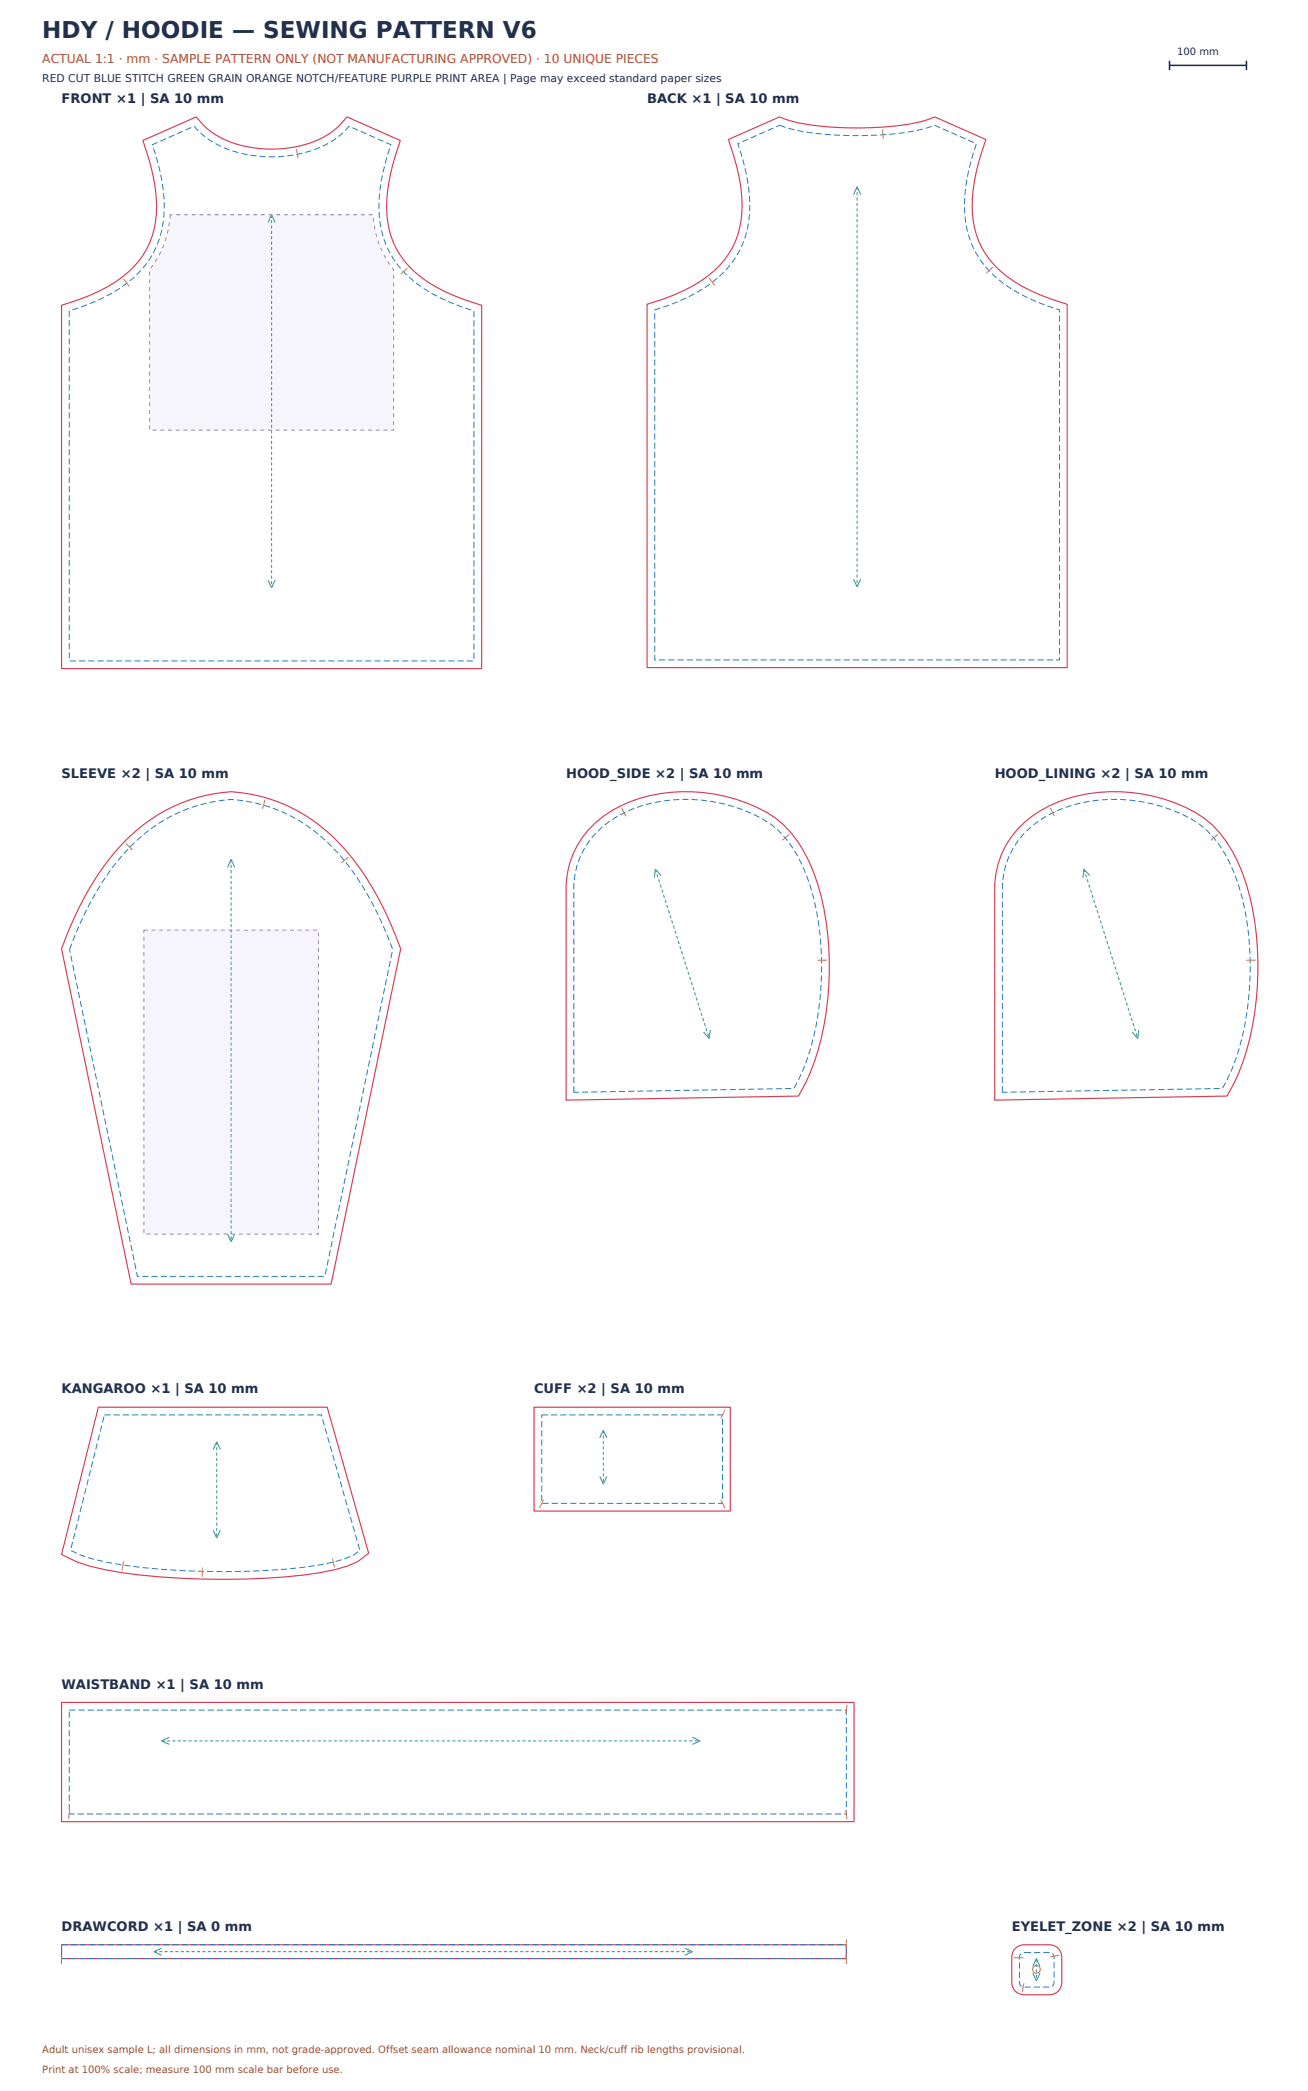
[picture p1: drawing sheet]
<svg xmlns="http://www.w3.org/2000/svg" width="1700mm" height="2718mm" viewBox="0 0 1700 2718" stroke-linecap="round" stroke-linejoin="round" font-family="sans-serif">
<path d="M186 183l69-31a112 112 0 0 0 82 41 137 137 0 0 0 100-26l14-15 69 31a237 237 0 0 0-17 96 109 109 0 0 0 54 88 248 248 0 0 0 69 30v472h-546v-472a223 223 0 0 0 87-44 110 110 0 0 0 36-94 277 277 0 0 0-17-76zM947 181l66-29a259 259 0 0 0 93 14 333 333 0 0 0 100-11l9-3 66 29a237 237 0 0 0-17 97 109 109 0 0 0 54 88 248 248 0 0 0 69 30v472h-546v-472a223 223 0 0 0 87-44 110 110 0 0 0 36-94 277 277 0 0 0-17-77zM766 1078a168 168 0 0 1 120-49 212 212 0 0 1 122 35 163 163 0 0 1 55 85 392 392 0 0 1-10 245l-15 31-302 5v-281a114 114 0 0 1 30-71zM1323 1078a168 168 0 0 1 120-49 212 212 0 0 1 122 35 163 163 0 0 1 55 85 392 392 0 0 1-10 245l-15 31-302 5v-281a114 114 0 0 1 30-71zM162 1094a210 210 0 0 1 138-65 214 214 0 0 1 155 83 414 414 0 0 1 66 121l-91 436h-260l-90-436a384 384 0 0 1 82-139zM128 1829h297l54 190-14 11a212 212 0 0 1-70 17 956 956 0 0 1-259-7l-19-4-17-6-20-9zM694 1829h255v135h-255zM80 2213h1030v155h-1030zM80 2528h1020v18h-1020zM1320 2533l4-3 6-2h33a16 16 0 0 1 17 17v31a16 16 0 0 1-17 17h-31a16 16 0 0 1-17-17v-33l2-6z" fill="none" stroke="#d83b55" stroke-width="1.5" stroke-linecap="butt"/>
<path d="M198 188l54-24a122 122 0 0 0 84 39 147 147 0 0 0 107-28l11-11 54 24a207 207 0 0 0-12 112 125 125 0 0 0 66 82 269 269 0 0 0 54 22v455h-526v-455a203 203 0 0 0 92-51 121 121 0 0 0 31-95 268 268 0 0 0-15-70zM959 187l54-24a309 309 0 0 0 109 13 290 290 0 0 0 93-13l54 24a207 207 0 0 0-12 112 125 125 0 0 0 66 81 269 269 0 0 0 54 23v455h-526v-455a203 203 0 0 0 92-51 121 121 0 0 0 31-95 268 268 0 0 0-15-70zM773 1085a158 158 0 0 1 113-46 202 202 0 0 1 116 33 153 153 0 0 1 51 80 382 382 0 0 1-9 238l-12 25-286 5v-270a104 104 0 0 1 27-65zM1330 1085a158 158 0 0 1 113-46 202 202 0 0 1 116 33 153 153 0 0 1 51 80 382 382 0 0 1-9 238l-12 25-286 5v-270a104 104 0 0 1 27-65zM169 1101a200 200 0 0 1 131-62 204 204 0 0 1 147 79 400 400 0 0 1 63 116l-88 425h-243l-89-425a372 372 0 0 1 79-133zM136 1839h282l50 176-8 6a202 202 0 0 1-67 16 947 947 0 0 1-255-6l-19-5-15-5-12-6zM704 1839h235v115h-235zM90 2223h1010v135h-1010zM80 2528h1020v18h-1020zM1327 2540l4-2h32a6 6 0 0 1 7 7v31a6 6 0 0 1-7 7h-31a6 6 0 0 1-7-7v-32z" fill="none" stroke="#267bbd" stroke-width="1.3" stroke-dasharray="8 4" stroke-linecap="butt"/>
<path d="M1114 243v520M353 279v485M300 1117v497M784 1859v70M282 1874v125M210 2263h700M200 2537h700M1347 2546v29" fill="none" stroke="#2e9b74" stroke-width="1.3" stroke-dasharray="4 3" stroke-linecap="butt"/>
<g fill="#000" stroke="#2e9b74" stroke-width="1.3" stroke-linecap="butt">
<path d="M1114 243l5 10zM1114 243l-5 10zM353 279l5 10zM353 279l-5 10zM348 754l5 10zM358 754l-5 10zM1109 753l5 10zM1119 753l-5 10zM300 1117l5 10zM300 1117l-4 10zM852 1130l7 8zM852 1130l-2 11z"/>
<path d="M1409 1130l7 8zM1409 1130l-2 11zM914 1342l8 8zM923 1339l-1 11zM1471 1342l8 8zM1480 1339l-1 11zM296 1604l4 10zM305 1604l-5 10zM784 1859l5 10zM784 1859l-4 10zM282 1874l4 10zM282 1874l-5 10z"/>
<path d="M780 1919l4 10zM789 1919l-5 10zM277 1989l5 10zM286 1989l-4 10zM210 2263l10-5zM210 2263l10 4zM900 2267l10-4zM900 2258l10 5zM200 2537l10-5zM200 2537l10 4zM890 2541l10-4zM890 2532l10 5z"/>
<path d="M1347 2546l5 10zM1347 2546l-5 10zM1342 2565l5 10zM1352 2565l-5 10z"/>
</g>
<path d="M852 1130l70 220zM1409 1130l70 220z" fill="#000" stroke="#2e9b74" stroke-width="1.3" stroke-dasharray="4 3" stroke-linecap="butt"/>
<g fill="#000" stroke="#e1942e" stroke-width="1.3" stroke-linecap="butt">
<path d="M1147 168l1 12zM385 194l3 12zM521 357l9-9zM1282 355l9-8zM161 363l7 9zM922 361l7 10zM344 1040l-3 11zM808 1050l5 11zM1365 1050l5 11zM1017 1092l9-7zM1574 1092l9-7zM164 1096l8 9z"/>
<path d="M444 1122l9-8zM1063 1248h12zM1620 1248h12zM942 1833l-5 11zM706 1950l-5 10zM937 1950l5 10zM160 2029l-1 12zM263 2038v12zM432 2026l3 11zM1101 2216l-2 12zM91 2353l-2 12zM1099 2353l2 12z"/>
<path d="M1100 2521v12zM80 2541v12zM1100 2541v12zM1318 2545h12zM1365 2544l12-3zM1331 2578l-3 12z"/>
</g>
<circle cx="1347" cy="2560" r="5" fill="none" stroke="#e1942e" stroke-width="1.4" stroke-linecap="butt"/>
<path d="M1520 79v12M1620 79v12M1520 85h100" fill="none" stroke="#202d4a" stroke-width="2" stroke-linecap="butt"/>
<path d="M221 279h264a125 125 0 0 0 27 72v208h-318v-208a124 124 0 0 0 27-72zM187 1209h227v395h-227z" fill="none" stroke="#8d6ad6" stroke-width="1.3" stroke-dasharray="5 5" stroke-linecap="butt"/>
<text font-size="30" fill="#21314c" x="55" y="49">HDY / HOODIE — SEWING PATTERN V6</text>
<g font-size="17" fill="#21314c">
<text x="80" y="134">FRONT ×1 | SA 10 mm</text>
<text x="841" y="134">BACK ×1 | SA 10 mm</text>
<text x="80" y="1011">SLEEVE ×2 | SA 10 mm</text>
<text x="736" y="1011">HOOD_SIDE ×2 | SA 10 mm</text>
<text x="1293" y="1011">HOOD_LINING ×2 | SA 10 mm</text>
<text x="80" y="1811">KANGAROO ×1 | SA 10 mm</text>
<text x="694" y="1811">CUFF ×2 | SA 10 mm</text>
<text x="80" y="2195">WAISTBAND ×1 | SA 10 mm</text>
<text x="80" y="2510">DRAWCORD ×1 | SA 0 mm</text>
<text x="1315" y="2510">EYELET_ZONE ×2 | SA 10 mm</text>
</g>
<text font-size="16" fill="#af4d12" x="55" y="82">ACTUAL 1:1 · mm · SAMPLE PATTERN ONLY (NOT MANUFACTURING APPROVED) · 10 UNIQUE PIECES</text>
<text font-size="14" fill="#21314c" x="55" y="107">RED CUT BLUE STITCH GREEN GRAIN ORANGE NOTCH/FEATURE PURPLE PRINT AREA | Page may exceed standard paper sizes</text>
<text font-size="13" fill="#202d4a" x="1530" y="72">100 mm</text>
<g font-size="13" fill="#8f5036">
<text x="55" y="2668">Adult unisex sample L; all dimensions in mm, not grade-approved. Offset seam allowance nominal 10 mm. Neck/cuff rib lengths provisional.</text>
<text x="55" y="2694">Print at 100% scale; measure 100 mm scale bar before use.</text>
</g>
</svg>
